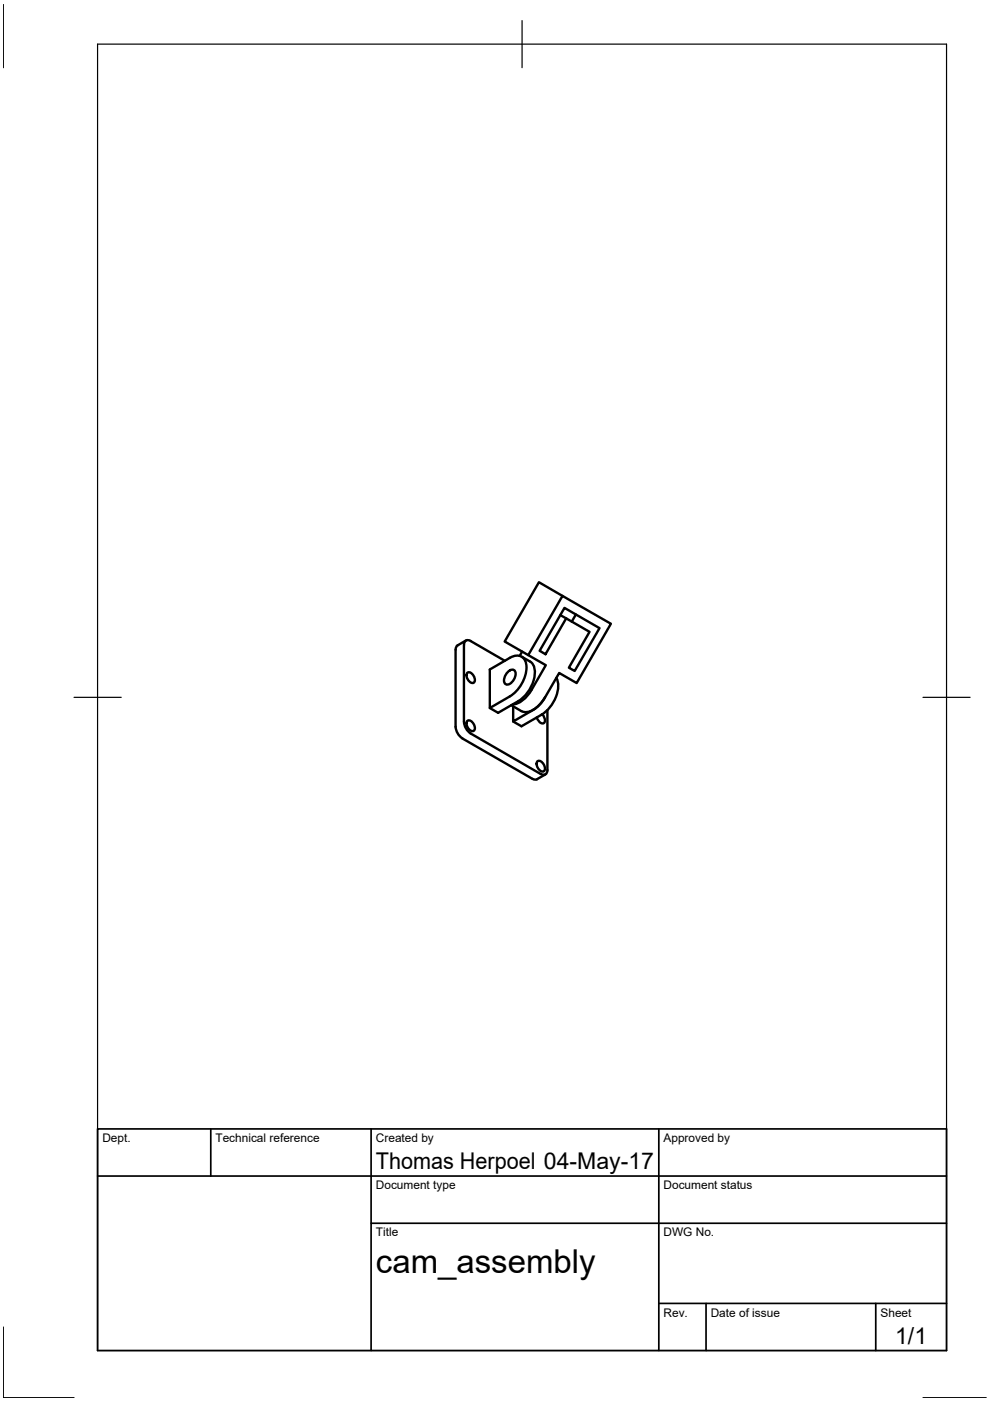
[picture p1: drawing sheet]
<svg xmlns="http://www.w3.org/2000/svg" width="210mm" height="297mm" viewBox="0 0 210 297" stroke-linecap="round" stroke-linejoin="round" font-family="sans-serif">
<!-- layer: Visible -->
<g fill="none" stroke="#000" stroke-width=".51">
<path d="M96.6 137.8v16.3M98.4 136.7v16.4M98.4 136.7a.86 .86 0 0 1 .4-.9 .86 .86 0 0 1 1 .1l7.2 4.2M98.8 135.8l-2 1.2-.2 .8M108.1 139.5a2.16 2.16 0 0 1 2.5-.3 2.16 2.16 0 0 1 1 2.3 7.8 7.8 0 0 1-3.5 6.1l-4.2 2.5v-8.2l4.2-2.4M110.6 139.2a3.5 3.5 0 0 1 2.7 2.3 7.4 7.4 0 0 1-3.4 7.2l-4.3 2.4-1.7-1M110.7 138.2l-.5 .9M118.8 130.4l1.2 .7M119.3 126.3l-5-2.9-7.3 12.6 5 2.9M119.7 128.9l7.4 4.3-5.3 9.1-1.2-.7 4.4-7.6-5-2.9-4.3 7.6-1.3-.7zM122.1 130.3l-.9 1.5M96.6 154.1l.4 1.4 1 1 14.9 8.6"/>
<path d="M98.4 153.1l.4 1.3 1 1.1 14.8 8.6M99.2 142.6a1.45 1.45 0 0 1 1.2 2.2 1.45 1.45 0 0 1-1.2-2.2zM99.2 152.8a1.45 1.45 0 0 1 1.2 2.2 1.45 1.45 0 0 1-1.2-2.2zM107.7 142.4a.9 .9 0 0 1 1.6 0 2.28 2.28 0 0 1-1.9 2.7 1.51 1.51 0 0 1 0-2.3zM108.4 149.5l2.1 1.3M108.8 149.8v3.2l4.2-2.5M115 151.4a1.37 1.37 0 0 1 .3 1.9 1.37 1.37 0 0 1-1.5-1.2M115.5 147.9a5.8 5.8 0 0 1-3.8 3.1l-1.2-.2M115.5 147.9l-1.1 1.5-1.4 1.1M115.6 147.9l3-5.2 3.7 2.1 7.2-12.6-10.2-5.9-7.3 12.6 3.7 2.1-3 5.2a5.6 5.6 0 0 1-4 3.2M116.1 150.6v12.7a.86 .86 0 0 1-.4 .9 .86 .86 0 0 1-1-.1M118 143.7a6.2 6.2 0 0 1-1.7 6.6l-1.5 1.2-4.2 2.5-1.8-1"/>
<path d="M114 161.4a1.45 1.45 0 0 1 1.3 2.1 1.45 1.45 0 0 1-1.3-2.1zM115.6 164.2l-1.9 1.1-.8-.2"/>
</g>
<!-- layer: Border -->
<path d="M.7 1v13.4M20.7 9.4h180v276.9h-180zM110.7 4.4v10M15.7 147.8h10M195.7 147.8h10M.7 281.3v15h15M195.7 296.3h13.4" fill="none" stroke="#000" stroke-width=".25"/>
<!-- layer: TitleBlock -->
<path d="M20.7 239.4h180v46.9h-180zM44.7 239.4v9.9M78.7 239.4v46.9M139.7 239.4v46.9M20.7 249.3h180M78.7 259.4h122M139.7 276.4h61M149.7 276.4v9.9M185.7 276.4v9.9" fill="none" stroke="#000" stroke-width=".36"/>
<text font-size="7" x="79.7" y="269.9">cam_assembly</text>
<g font-size="4.9">
<text x="79.7" y="247.8">Thomas Herpoel 04-May-17</text>
<text x="189.8" y="285">1/1</text>
</g>
<g font-size="2.5">
<text x="21.7" y="242.1">Dept.</text>
<text x="45.7" y="242.1">Technical reference</text>
<text x="79.7" y="242.1">Created by</text>
<text x="140.7" y="242.1">Approved by</text>
<text x="79.7" y="252.1">Document type</text>
<text x="140.7" y="252.1">Document status</text>
<text x="79.7" y="262.1">Title</text>
<text x="140.7" y="262.1">DWG No.</text>
<text x="140.7" y="279.1">Rev.</text>
<text x="150.7" y="279.1">Date of issue</text>
<text x="186.7" y="279.1">Sheet</text>
</g>
</svg>
